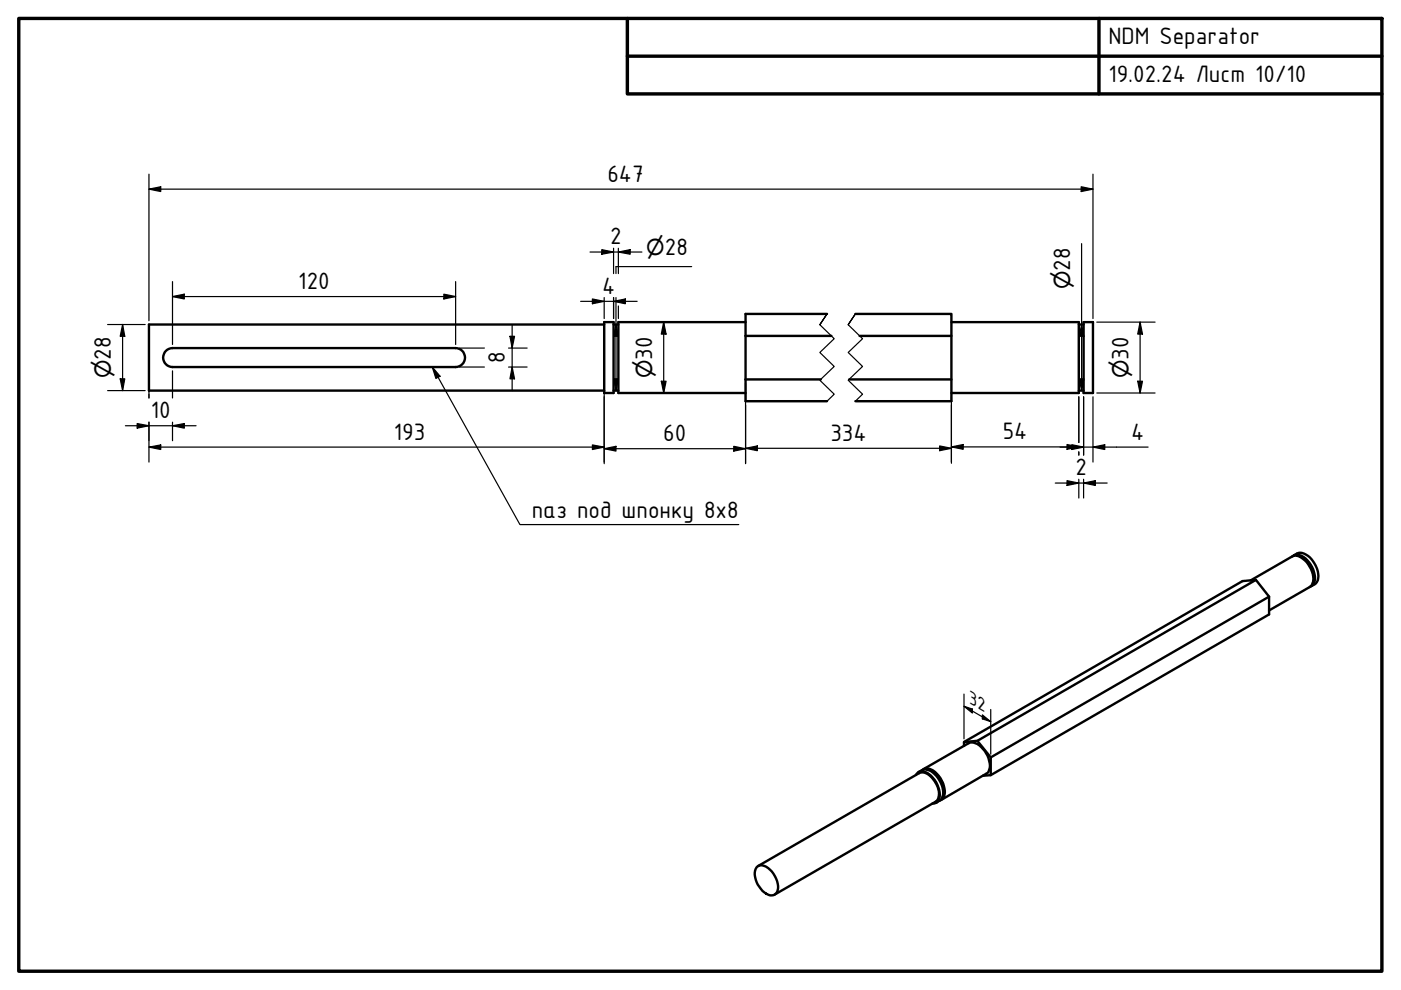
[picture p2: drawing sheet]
<svg xmlns="http://www.w3.org/2000/svg" width="297mm" height="210mm" viewBox="0 0 297 210" stroke-linecap="round" stroke-linejoin="round" font-family="sans-serif">
<!-- layer: Visible (ISO) -->
<g fill="none" stroke="#000" stroke-width=".51">
<path d="M35.2 74.4l.6-.4 .8-.2h60a2.01 2.01 0 0 1 2 2 2.01 2.01 0 0 1-2 2h-60a2.01 2.01 0 0 1-1.9-1.2 2.01 2.01 0 0 1 .5-2.2zM128.1 68.3h2v15h-2zM128.1 68.8h-96.5v14h96.5M130.1 68.8h1M158.1 68.3h-27v15h27M158.1 71.2h18.2M175.3 66.6h-17.2v18.5h17.2M181.4 66.6h20.3v18.5h-20.3M182.2 71.2h19.5M201.7 68.3h27v15h-27M228.7 68.8h1M229.7 68.3h2v15h-2z"/>
<path d="M130.1 82.8h1M158.1 80.4h15.9M180 80.4h21.7M228.7 82.8h1M274.1 117.9a2.4 2.4 0 0 1 3.1 .9 5.1 5.1 0 0 1 1.4 4.8l-.4 .6-.4 .1M274.3 117.8a2.37 2.37 0 0 1 3.4 .4 5.1 5.1 0 0 1 1.5 5.2l-.2 .3-1 .6M275 117.8a4.4 4.4 0 0 1 3.5 3.8l.1 .5a2.15 2.15 0 0 1-.3 1.6M265.1 123.1l8.8-5.1a2.22 2.22 0 0 1 2.7 .8 5.4 5.4 0 0 1 1.7 4.8l-.6 .9-8.6 4.9M266.3 123l-59.1 34.1-2.8 .2M269.1 126.5l-59 34.1v3.8l59-34.1v-3.8l-2.8-3.5-2.9 .2-59 34.1v.8M207.2 157.1l2.9 3.5M194.2 164.3a1.74 1.74 0 0 1 2.8-.2 5.5 5.5 0 0 1 2.1 5.3 1.24 1.24 0 0 1-1.4 1"/>
<path d="M194.7 163.7a2.32 2.32 0 0 1 3.4 .4 5 5 0 0 1 1.6 5.2l-.2 .3-1 .6M195.6 163.2a2.36 2.36 0 0 1 3.1 .9 5.1 5.1 0 0 1 1.4 4.9l-.8 .7M195.8 163.1l9.6-5.5a2.71 2.71 0 0 1 3 1.2 4.8 4.8 0 0 1 1.2 4.8l-.2 .3-9.8 5.7M196.5 163.2a4.3 4.3 0 0 1 3.5 3.6l.1 .6a2.2 2.2 0 0 1-.3 1.6M210.1 164.4l-1.7 .1M160.4 183.9a1.95 1.95 0 0 1 2.9 .5 4.7 4.7 0 0 1 1.5 4.7 1.65 1.65 0 0 1-2.7 .1 4.9 4.9 0 0 1-1.9-5zM160.7 183.6l34.2-19.7a2.55 2.55 0 0 1 3 1.3 3.8 3.8 0 0 1 .7 4.6l-34.3 19.9"/>
</g>
<!-- layer: Break Line (ISO) -->
<path d="M173.8 68.8l1.5-2.2-1.5 2.2 3.1 3-3.1 2.9 3.1 3-3.1 2.9 3.1 3-1.6 1.5M179.8 68.8l1.6-2.2-1.6 2.2 3.1 3-3.1 2.9 3.1 3-3.1 2.9 3.1 3-1.5 1.5" fill="none" stroke="#000" stroke-width=".25"/>
<!-- layer: Border (ISO) -->
<path d="M4 3.9h289v202h-289zM133 3.9v16h160M133 11.9h160M233 3.9v16" fill="none" stroke="#000" stroke-width=".72"/>
<!-- layer: Dimension (ISO) -->
<g fill="none" stroke="#000" stroke-width=".25">
<path d="M31.6 36.9v31.1M229.2 39.6l2.5 .5-2.5 .5zM231.7 36.9v30.6M31.6 40.1l2.5-.5v1zM31.6 40.1h200.1M36.6 59.7v13.3M96.6 59.7v13.3M125.1 53.4h11M127.6 52.9l2.5 .5-2.5 .5zM130.1 52.6v5.4M131.1 53.4l2.5-.5v1zM131.1 52.6v5.4"/>
<path d="M146.6 56.5h-16v1.5M229.3 51.7v31.1M22.8 68.8h8M26 68.8l.5 2.5h-1zM26 68.8v14M31.6 69.6v14.8M36.6 62.9l2.5-.5v1zM36.6 62.9h60M36.6 78.6v5.8M94.1 62.4l2.5 .5-2.5 .5zM97.4 73.8h5.3M97.4 77.8h5.3"/>
<path d="M107.8 73.8h4M107.8 77.8h4M108.1 71.3h1l-.5 2.5zM108.6 77.8l.5 2.5h-1zM108.6 68.8v14M123.1 63.9h12M125.6 63.4l2.5 .5-2.5 .5zM128.1 63.1v4.4M128.1 69.6v28.7M130.1 63.9l2.5-.5v1zM130.1 63.1v4.4M130.6 68.8l.5 2.5h-1z"/>
<path d="M130.6 63.1v19.7M131.1 64.9v2.6M140.7 68.3l.5 2.5h-1zM140.7 68.3v15M229.3 68.8l.5 2.5h-1zM232.5 68.3h12.4M241.7 68.3l.5 2.5h-1zM241.7 68.3v15M22.8 82.8h8M25.5 80.3h1l-.5 2.5zM26.6 90.3h15M29.1 89.8l2.5 .5-2.5 .5z"/>
<path d="M31.6 94.8l2.5-.5v1zM31.6 94.8h96.5M31.6 89.5v8.5M36.6 90.3l2.5-.5v1zM36.6 89.5v3.9M125.6 94.3l2.5 .5-2.5 .5zM128.1 95.1l2.5-.5v1zM128.1 95.1h30M130.1 80.3h1l-.5 2.5zM140.2 80.8h1l-.5 2.5zM155.6 94.6l2.5 .5-2.5 .5zM158.1 95.1l2.5-.6v1.1z"/>
<path d="M158.1 95.1h43.6M158.1 81.3v17M199.2 94.5l2.5 .6-2.5 .5zM201.7 94.8l2.5-.6v1.1zM201.7 94.8h41.7M201.7 84.1v14.1M226.2 94.2l2.5 .6-2.5 .5zM227.2 94.3l2.5 .5-2.5 .5zM228.7 84.1v9.7M228.7 95.8v.7M228.8 80.3h1l-.5 2.5zM229.7 84.1v12.4"/>
<path d="M231.7 94.8l2.5-.5v1zM231.7 84.1v13.9M232.5 83.3h12.4M241.2 80.8h1l-.5 2.5zM223.7 102.4h11M226.2 101.9l2.5 .5-2.5 .5zM228.7 101.6v4M229.7 102.4l2.5-.5v1zM229.7 101.6v4M204.4 149.7l1.8 .6v.9zM204.4 149.7l5.7 3.3M204.4 147.2v9.4"/>
<path d="M208.3 151.6l1.8 1.4-1.8-.6zM210.1 150.4v9.5"/>
</g>
<g fill="#000">
<path d="M31.6 40.1l2.5-.5v1zM127.6 52.9l2.5 .5-2.5 .5zM131.1 53.4l2.5-.5v1zM229.2 39.6l2.5 .5-2.5 .5zM26 68.8l.5 2.5h-1zM36.6 62.9l2.5-.5v1zM94.1 62.4l2.5 .5-2.5 .5zM108.1 71.3h1l-.5 2.5zM125.6 63.4l2.5 .5-2.5 .5zM130.6 68.8l.5 2.5h-1zM130.1 63.9l2.5-.5v1zM140.7 68.3l.5 2.5h-1z"/>
<path d="M229.3 68.8l.5 2.5h-1zM241.7 68.3l.5 2.5h-1zM25.5 80.3h1l-.5 2.5zM29.1 89.8l2.5 .5-2.5 .5zM31.6 94.8l2.5-.5v1zM36.6 90.3l2.5-.5v1zM108.6 77.8l.5 2.5h-1zM125.6 94.3l2.5 .5-2.5 .5zM130.1 80.3h1l-.5 2.5zM128.1 95.1l2.5-.5v1zM140.2 80.8h1l-.5 2.5zM155.6 94.6l2.5 .5-2.5 .5z"/>
<path d="M158.1 95.1l2.5-.6v1.1zM199.2 94.5l2.5 .6-2.5 .5zM201.7 94.8l2.5-.6v1.1zM226.2 94.2l2.5 .6-2.5 .5zM227.2 94.3l2.5 .5-2.5 .5zM228.8 80.3h1l-.5 2.5zM231.7 94.8l2.5-.5v1zM241.2 80.8h1l-.5 2.5zM226.2 101.9l2.5 .5-2.5 .5zM229.7 102.4l2.5-.5v1zM204.4 149.7l1.8 .6v.9zM208.3 151.6l1.8 1.4-1.8-.6z"/>
</g>
<!-- layer: Symbol (ISO) -->
<path d="M91.7 77.8l1.6 2-.9 .4zM91.7 77.8l18.5 33.4h46.4" fill="none" stroke="#000" stroke-width=".25"/>
<path d="M91.7 77.8l1.6 2-.9 .4z" fill="#000"/>
<g font-size="5.4">
<text x="235" y="9.4">NDM Separator</text>
<text x="235" y="17.4">19.02.24 Лист 10/10</text>
<text x="128.8" y="38.5">647</text>
<text x="129.4" y="51.8">2</text>
<text x="141" y="54">28</text>
<text x="226.9" y="57.4" transform="rotate(-90 226.9 57.4)">28</text>
<text x="63.2" y="61.3">120</text>
<text x="127.7" y="62.3">4</text>
<text x="23.5" y="76.3" transform="rotate(-90 23.5 76.3)">28</text>
<text x="107" y="77.1" transform="rotate(-90 107 77.1)">8</text>
<text x="138.3" y="76.3" transform="rotate(-90 138.3 76.3)">30</text>
<text x="239.3" y="76.3" transform="rotate(-90 239.3 76.3)">30</text>
<text x="32" y="88.7">10</text>
<text x="83.5" y="93.2">193</text>
<text x="140.6" y="93.5">60</text>
<text x="176.1" y="93.4">334</text>
<text x="212.6" y="93.1">54</text>
<text x="239.8" y="93.2">4</text>
<text x="228" y="100.8">2</text>
<text x="112.7" y="109.9">паз под шпонку 8х8</text>
</g>
<g font-size="4.6">
<text x="137" y="54">⌀</text>
<text x="226.9" y="61.3" transform="rotate(-90 226.9 61.3)">⌀</text>
<text x="23.5" y="80.2" transform="rotate(-90 23.5 80.2)">⌀</text>
<text x="138.3" y="80.2" transform="rotate(-90 138.3 80.2)">⌀</text>
<text x="239.3" y="80.2" transform="rotate(-90 239.3 80.2)">⌀</text>
</g>
<text font-size="4.4" x="205.5" y="149.1" transform="rotate(30 205.5 149.1)">32</text>
</svg>
